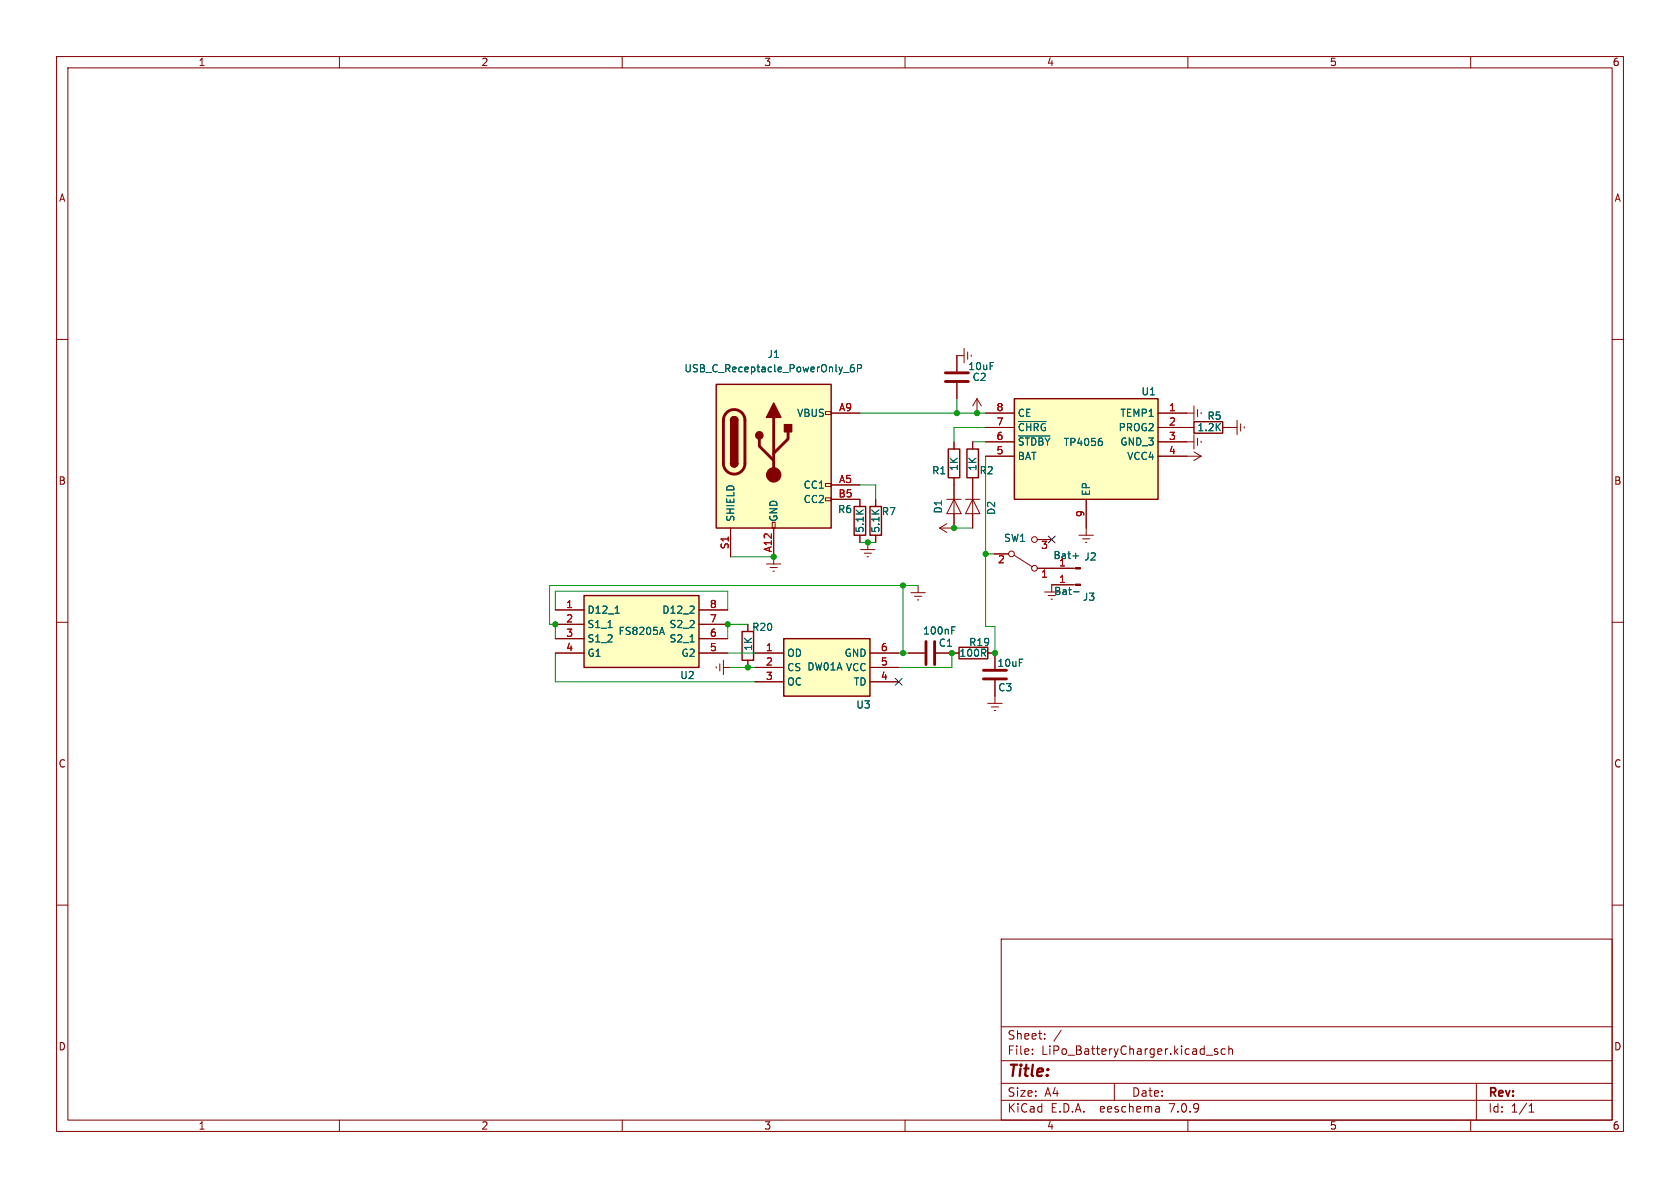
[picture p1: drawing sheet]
<svg xmlns="http://www.w3.org/2000/svg" width="297mm" height="210mm" viewBox="0 0 297 210" stroke-linecap="round" stroke-linejoin="round" font-family="sans-serif">
<g fill="none" stroke="#840000" stroke-width=".18">
<path d="M10 10h277v190h-277zM12 12h273v186h-273zM60 10v2M110 10v2M160 10v2M210 10v2M260 10v2M10 60h2M285 60h2M145.9 72.8h1v.5h-1zM146.9 73h5.1M168.7 78.1v1.3"/>
<path d="M169.2 67.7v2.8M170.4 62.9h-1.2v2.8M170.4 61.6v2.5M171.1 62.2v1.3M171.7 62.7v.3M172 78.1v1.3M172.7 70.5l.8 1.3M172.7 70.5v2.5M172.7 70.5l-.7 1.3M174.2 73h5.1M174.2 75.6h5.1M174.2 78.1h5.1"/>
<path d="M204.7 73h6.4M204.7 75.6h6.4M204.7 78.1h6.4M211.1 71.8v2.5M211.1 76.8v2.6M211.1 79.9l1.2 .7M211.7 72.4v1.3M211.7 77.5v1.2M212.3 72.9v.3M212.3 78v.2M216.2 75.6h2.5M218.7 74.3v2.5"/>
<path d="M219.3 74.9v1.3M220 75.4v.3M129.2 93.3v5.1M135.5 99.7h2.5M136.5 92.3h.5v1h-.5zM136.8 93.3v6.4M145.9 88h1v.5h-1zM145.9 85.5h1v.5h-1zM146.9 85.7h5.1M146.9 88.3h5.1v1.2M152 94.6v1.3M152.1 97.2h2.6"/>
<path d="M152.8 97.8h1.3M153.3 98.4h.2M153.4 95.9v1.3M154.8 88.3v1.2M154.8 94.6v1.3M166.1 93.3l1.3 .8M167.4 88.3h2.5M167.4 92.6l-1.3 .7M168.7 88.3l1.2 2.5h-2.5zM168.7 84.5v8.8h-2.6M170.7 88.3h2.5M172 88.3l1.2 2.5h-2.5z"/>
<path d="M172 84.5v8.8M174.2 80.6h5.1M175.8 97.9h2.5M179.3 98.2l3.2 2M183.4 95.4h2.5M190.8 94.6h2.5M191.4 95.3h1.3M191.9 95.9h.3M192 88.3v6.3M204.7 80.6h7.6M212.3 80.6l-1.2 .8M10 110h2"/>
<path d="M98.2 115.4h5.1M98.2 107.8h5.1M98.2 110.4h5.1M98.2 112.9h5.1M123.6 115.4h5.1M123.6 107.8h5.1M123.6 110.4h5.1M123.6 112.9h5.1M126.6 117.9v.2M127.3 117.3v1.3M127.9 118h1.3M127.9 116.7v2.6"/>
<path d="M132.2 110.4v1.2M132.2 116.7v1.3M133.5 115.4h5.1M133.5 118h5.1M136.1 100.3h1.3M136.7 101h.2M153.8 115.4h5.1M153.8 118h5.1M160.7 115.4h2.7M161 104.8h2.6M161.7 105.4h1.2M162.2 106h.2"/>
<path d="M162.3 103.5v1.3M165.5 115.4h4M174.6 115.4h1.3v2.8M183.4 100.5h6.7M184.7 104.6h2.5M185.3 105.3h1.3M190.1 103.4h-4.2v1.2M285 110h2M133.5 120.5h5.1M153.8 120.5h5.1M174.6 124.3h2.6M175.3 125h1.2"/>
<path d="M175.8 125.6h.2M175.9 120.3v4M10 160h2M285 160h2M177 166h108v32h-108zM60 198v2M110 198v2M160 198v2M177 194.5h108M177 191.5h108M177 187.5h108M177 181.5h108"/>
<path d="M182.5 186.3v.1M182.5 185.5v.1M184.7 183.6v.1M184.7 182.8v.1M187.6 182.1l-1.3 2M197 191.5v3M204.9 195.7l.1 .9M205 196.5l-.2 .1M205 196h-.2M210 198v2M213.2 186.5h1.2M215.2 185.5l-.3-.1-.2 .2v.2l.5 .2v.3h-.5"/>
<path d="M216.6 185.5l-.4-.1-.3 .3v.4l.1 .2h.6M217.2 185.5l.3-.1 .3 .1 .1 .9M217.2 184.9v1.5M260 198v2M261 191.5v6.5M270.3 196.6h.9M270.3 195.5l.4-.4v1.5"/>
<circle cx="178.8" cy="97.9" r=".51"/>
<circle cx="182.9" cy="95.4" r=".51"/>
<circle cx="182.9" cy="100.5" r=".51"/>
</g>
<g fill="#ffffc2" stroke="#ffffc2" stroke-width=".18">
<path d="M138.6 112.9h15.2v10.2h-15.2z"/>
<path d="M126.6 67.9h20.3v25.4h-20.3z"/>
<path d="M103.3 105.3h20.3v12.7h-20.3z"/>
<path d="M179.3 70.5h25.4v17.8h-25.4z"/>
</g>
<g fill="none" stroke="#840000" stroke-width=".25">
<path d="M126.6 67.9h20.3v25.4h-20.3zM129.2 74.3a.64 .64 0 0 1 .6-.6 .64 .64 0 0 1 .6 .6M167.6 79.4h2.1v5.1h-2.1zM170.9 79.4h2.1v5.1h-2.1zM179.3 70.5h25.4v17.8h-25.4zM211.1 74.5h5.1v2.1h-5.1zM129.2 81.9a.64 .64 0 0 0 .6 .6 .64 .64 0 0 0 .6-.6M151 89.5h2v5.1h-2zM153.8 89.5h2v5.1h-2zM103.3 105.3h20.3v12.7h-20.3zM131.2 111.6h2v5.1h-2zM138.6 112.9h15.2v10.2h-15.2z"/>
<path d="M169.5 114.4h5.1v2.1h-5.1z"/>
</g>
<path d="M128.5 73a1.9 1.9 0 0 1 2-.5 1.9 1.9 0 0 1 1.2 1.8v7.6a1.91 1.91 0 0 1-1.9 1.9 1.91 1.91 0 0 1-1.9-1.9v-7.8l.2-.6zM134.2 77.6v1.3l2.6 2.5M136.8 73.8v10.1M139.3 76.3v1.3l-2.5 2.5M167.1 65.9h4.1M167.1 67.4h4.1M163.7 113.4v4.1M165.2 113.4v4.1M173.9 118.5h4M173.9 120h4" fill="none" stroke="#840000" stroke-width=".51"/>
<g fill="#840000" stroke="#840000" stroke-width=".25">
<path d="M129.2 81.9h1.2a.64 .64 0 0 1-.6 .6 .64 .64 0 0 1-.6-.6z"/>
<path d="M129.2 74.3h1.2v7.6h-1.2z"/>
<path d="M129.3 73.8a.64 .64 0 0 1 .7-.1 .64 .64 0 0 1 .4 .6h-1.2z"/>
<path d="M136.8 71.2l1.2 2.6h-2.5z"/>
<path d="M138.7 75.1h1.3v1.2h-1.3z"/>
<circle cx="134.2" cy="77" r=".63"/>
</g>
<g fill="#840000" stroke="#840000" stroke-width=".18">
<path d="M190.1 100.3h.9v.3h-.9z"/>
<path d="M190.1 103.3h.9v.2h-.9z"/>
<circle cx="136.8" cy="83.9" r="1.27"/>
</g>
<g fill="none" stroke="#006464" stroke-width=".18">
<path d="M149.1 65.9h1M150.9 64.5h-.3a.86 .86 0 0 0 0 1.2l.4-.1 .1-.4-.3-.3-.4 .1-.1 .2M151.6 65.1h.6l.1-.2v-.3l-.7-.1v1.2M180.1 77.1h5.5M180.1 74.5h4.8M194.5 77.5h.3M194.6 78l.3 .2v.3l-.3 .3M189.7 98.3h1M107.5 110.9h.7M108.8 108.4h.7M116.7 111.8h.6M117 110.9l.5 1.3"/>
<path d="M122 113.5h.7M168.3 111.4h.4M168.3 110.8h.6M189.8 104.6h1"/>
</g>
<g fill="none" stroke="#009600" stroke-width=".18">
<path d="M152 73h22.2M169.2 70.5v2.5M172 78.1h2.2M174.2 75.6h-5.5v2.5M129.2 98.4h7.6M152 85.7h2.8v2.6M152 95.9h2.8M168.7 93.3h3.3M174.2 97.9h1.6M174.2 80.6v30.1h1.7v4.7M98.2 107.8v-3.3h30.5v3.3M98.2 115.4v5.1h35.3"/>
<path d="M128.7 115.4h4.8M129.2 118h4.3M132.2 110.4h-3.5v2.5M158.9 115.4h1.8M159.6 103.5v11.9M162.3 103.5h-65.1v6.9h1v2.5M168.3 115.4v2.6h-9.4"/>
</g>
<path d="M185.3 94.8l1.2 1.2M186.5 94.8l-1.2 1.2M158.3 119.9l1.2 1.2M159.5 119.9l-1.2 1.2" fill="none" stroke="#000084" stroke-width=".18"/>
<g fill="#009600" stroke="#009600" stroke-width=".18">
<circle cx="132.2" cy="118" r=".46"/>
<circle cx="128.7" cy="110.4" r=".46"/>
<circle cx="136.8" cy="98.4" r=".46"/>
<circle cx="98.2" cy="110.4" r=".46"/>
<circle cx="153.4" cy="95.9" r=".46"/>
<circle cx="168.3" cy="115.4" r=".46"/>
<circle cx="175.9" cy="115.4" r=".46"/>
<circle cx="159.6" cy="115.4" r=".46"/>
<circle cx="168.7" cy="93.3" r=".46"/>
<circle cx="159.6" cy="103.5" r=".46"/>
<circle cx="169.2" cy="73" r=".46"/>
<circle cx="172.7" cy="73" r=".46"/>
<circle cx="174.2" cy="97.9" r=".46"/>
</g>
<text font-size="2.8" fill="#840000" x="178" y="190.9">Title:</text>
<g font-size="2.1" fill="#840000">
<text x="178" y="184">Sheet:</text>
<text x="178" y="186.7">File:</text>
<text x="184.1" y="186.7">LiPo_BatteryCharger.kicad_sch</text>
<text x="178" y="196.9">KiCad</text>
<text x="178" y="194.1">Size:</text>
<text x="184.7" y="194.1">A4</text>
<text x="185.7" y="196.9">E.D.A.</text>
<text x="194.6" y="196.9">eeschema</text>
<text x="200" y="194.1">Date:</text>
<text x="207" y="196.9">7.0.9</text>
<text x="263" y="194.3">Rev:</text>
<text x="263" y="196.9">Id:</text>
<text x="267.1" y="196.9">1/1</text>
</g>
<g font-size="1.8" fill="#840000">
<text x="35" y="11.9">1</text>
<text x="85" y="11.9">2</text>
<text x="135" y="11.9">3</text>
<text x="185" y="11.9">4</text>
<text x="235" y="11.9">5</text>
<text x="285" y="11.9">6</text>
<text x="10.3" y="35.9">A</text>
<text x="285.3" y="35.9">A</text>
<text x="10.3" y="85.9">B</text>
<text x="285.3" y="85.9">B</text>
<text x="10.3" y="135.9">C</text>
<text x="285.3" y="135.9">C</text>
<text x="10.3" y="185.9">D</text>
<text x="285.3" y="185.9">D</text>
<text x="35" y="199.9">1</text>
<text x="85" y="199.9">2</text>
<text x="135" y="199.9">3</text>
<text x="185" y="199.9">4</text>
<text x="235" y="199.9">5</text>
<text x="285" y="199.9">6</text>
</g>
<g font-size="1.8" fill="#006464">
<text x="135.6" y="63.5">J1</text>
<text x="171.1" y="65.6">10uF</text>
<text x="120.9" y="66">USB_C_Receptacle_PowerOnly_6P</text>
<text x="171.8" y="67.5">C2</text>
<text x="201.7" y="70.1">U1</text>
<text x="140.8" y="73.9">VBUS</text>
<text x="179.8" y="76.4">~{CHRG}</text>
<text x="179.8" y="73.9">CE</text>
<text x="197.7" y="76.4">PROG2</text>
<text x="198" y="73.9">TEMP1</text>
<text x="211.6" y="76.4">1.2K</text>
<text x="213.4" y="74.4">R5</text>
<text x="169.5" y="83.3" transform="rotate(-90 169.5 83.3)">1K</text>
<text x="172.8" y="83.3" transform="rotate(-90 172.8 83.3)">1K</text>
<text x="179.8" y="81.5">BAT</text>
<text x="179.8" y="79">~{STDBY}TP4056</text>
<text x="198" y="79">GND_3</text>
<text x="199.2" y="81.5">VCC4</text>
<text x="142" y="86.6">CC1</text>
<text x="142" y="89.1">CC2</text>
<text x="164.7" y="84">R1</text>
<text x="173.1" y="84">R2</text>
<text x="192.9" y="87.8" transform="rotate(-90 192.9 87.8)">EP</text>
<text x="130" y="92.3" transform="rotate(-90 130 92.3)">SHIELD</text>
<text x="137.6" y="92.3" transform="rotate(-90 137.6 92.3)">GND</text>
<text x="148.1" y="90.9">R6</text>
<text x="152.9" y="94.3" transform="rotate(-90 152.9 94.3)">5.1K</text>
<text x="155.7" y="94.3" transform="rotate(-90 155.7 94.3)">5.1K</text>
<text x="155.8" y="91.3">R7</text>
<text x="166.7" y="90.9" transform="rotate(-90 166.7 90.9)">D1</text>
<text x="176.1" y="91.1" transform="rotate(-90 176.1 91.1)">D2</text>
<text x="177.4" y="96">SW1</text>
<text x="186.1" y="99">Bat+</text>
<text x="191.6" y="99.3">J2</text>
<text x="186.3" y="105.4">Bat-</text>
<text x="191.3" y="106.4">J3</text>
<text x="103.8" y="108.7">D12_1</text>
<text x="103.8" y="111.2">S1_1</text>
<text x="103.8" y="113.8">S1_2</text>
<text x="109.2" y="112.4">FS8205A</text>
<text x="117" y="108.7">D12_2</text>
<text x="118.3" y="113.8">S2_1</text>
<text x="118.3" y="111.2">S2_2</text>
<text x="132.9" y="111.7">R20</text>
<text x="163.1" y="112.4">100nF</text>
<text x="103.8" y="116.3">G1</text>
<text x="120.4" y="116.3">G2</text>
<text x="133.1" y="115.2" transform="rotate(-90 133.1 115.2)">1K</text>
<text x="139.1" y="116.3">OD</text>
<text x="139.1" y="118.8">CS DW01A VCC</text>
<text x="149.2" y="116.3">GND</text>
<text x="165.9" y="114.5">C1</text>
<text x="169.5" y="116.3">100R</text>
<text x="171.2" y="114.4">R19</text>
<text x="176.2" y="118.1">10uF</text>
<text x="120.2" y="120.2">U2</text>
<text x="139.1" y="121.4">OC</text>
<text x="150.8" y="121.4">TD</text>
<text x="151.3" y="125.5">U3</text>
<text x="176.4" y="122.4">C3</text>
</g>
<g font-size="1.8" fill="#a90000">
<text x="148.2" y="72.8">A9</text>
<text x="176.1" y="77.9">6</text>
<text x="176.1" y="75.3">7</text>
<text x="176.1" y="72.8">8</text>
<text x="206.6" y="72.8">1</text>
<text x="206.6" y="75.3">2</text>
<text x="206.6" y="77.9">3</text>
<text x="176.1" y="80.4">5</text>
<text x="206.6" y="80.4">4</text>
<text x="148.1" y="88">B5</text>
<text x="148.2" y="85.5">A5</text>
<text x="191.8" y="91.5" transform="rotate(-90 191.8 91.5)">9</text>
<text x="128.9" y="97.2" transform="rotate(-90 128.9 97.2)">S1</text>
<text x="136.5" y="97.7" transform="rotate(-90 136.5 97.7)">A12</text>
<text x="176.3" y="99.9">2</text>
<text x="184" y="97.4">3</text>
<text x="187.1" y="100.2">1</text>
<text x="100" y="107.6">1</text>
<text x="125.4" y="107.6">8</text>
<text x="184" y="102.4">1</text>
<text x="187.1" y="103.1">1</text>
<text x="100" y="110.1">2</text>
<text x="100" y="112.6">3</text>
<text x="125.4" y="112.6">6</text>
<text x="125.4" y="110.1">7</text>
<text x="100" y="115.2">4</text>
<text x="125.4" y="115.2">5</text>
<text x="135.3" y="115.2">1</text>
<text x="135.3" y="117.7">2</text>
<text x="155.6" y="117.7">5</text>
<text x="155.6" y="115.2">6</text>
<text x="135.3" y="120.3">3</text>
<text x="155.6" y="120.3">4</text>
</g>
</svg>
